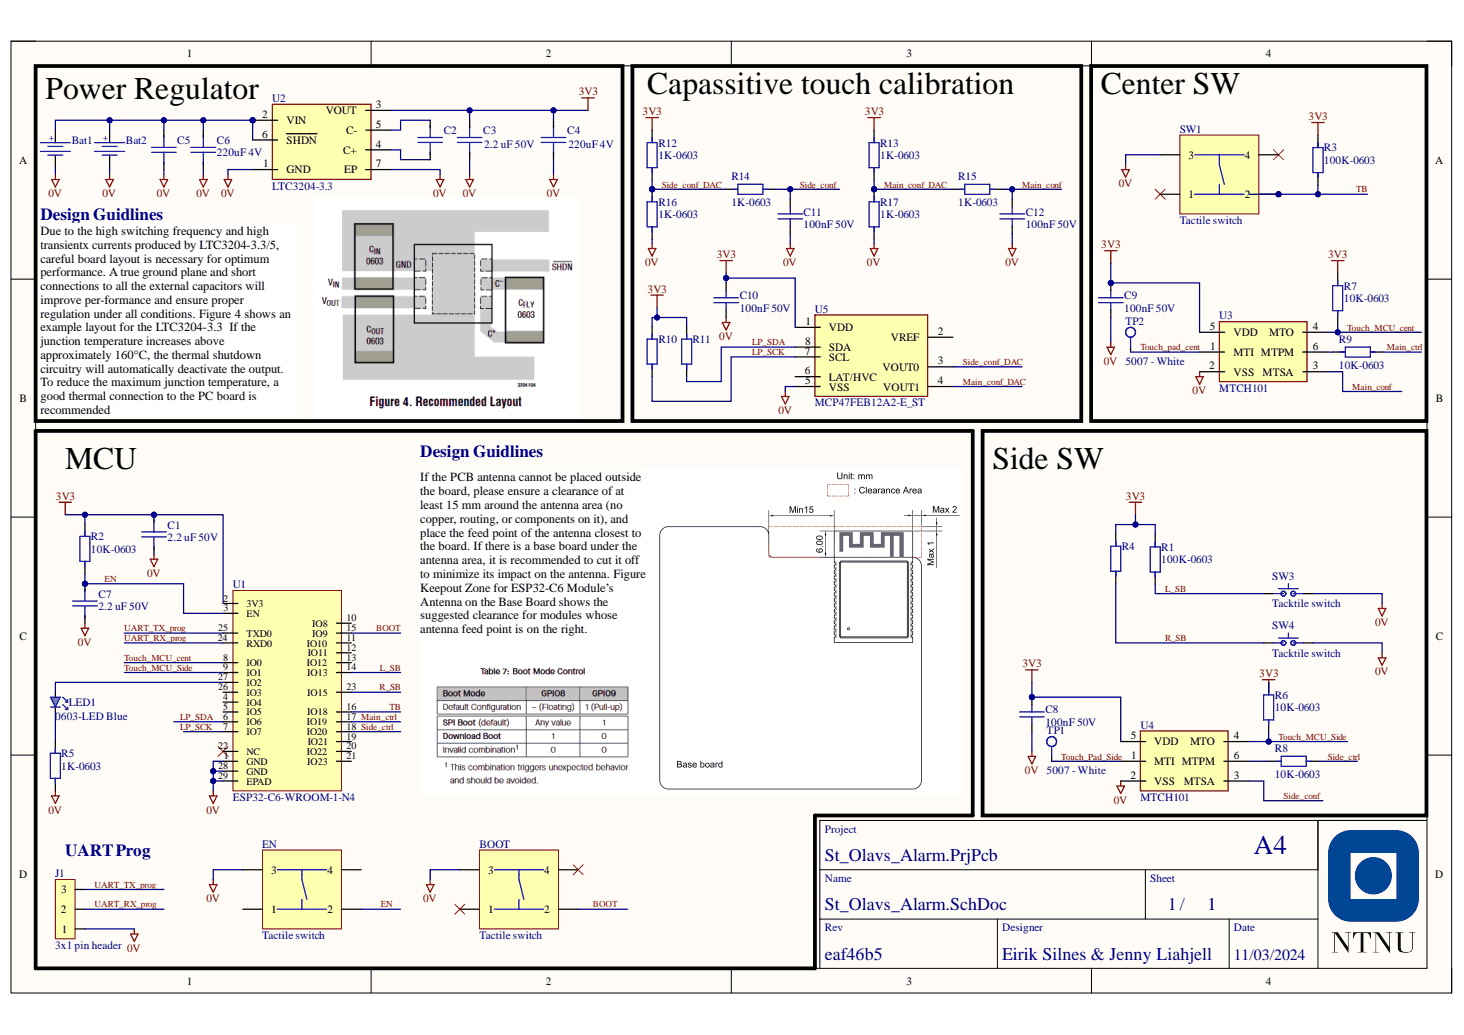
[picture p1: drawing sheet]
# Altium project St_Olavs_Alarm.PrjPcb
ProjectEngineer: Eirik Silnes & Jenny Liahjell
1 sheet, 45 parts. Net scope: strictly hierarchical (ports join the sheet entries above them; power ports are local).
Board file: St_Olavs_Alarm.PcbDoc

## Sheet St_Olavs_Alarm.SchDoc
size 292 x 193 mm; SheetNumber: 1; SheetTotal: 1

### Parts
Bat1  Bat Holder L-KLS5-CR2032-23-B1  [L-KLS5-CR2032-23-B1]  (value not drawn)
Bat2  Bat Holder L-KLS5-CR2032-23-B1  [L-KLS5-CR2032-23-B1]  (value not drawn)
BOOT  Tactile switch  [TE connectivity part no. 2-1437565-8]
C1  2.2 uF 50V  [0603 Capacitor]
C2  2.2 uF 50V  [0603 Capacitor]  (value not drawn)
C3  2.2 uF 50V  [0603 Capacitor]
C4  220uF 4V  [1206 CAPC3216X190N]
C5  220uF 4V  [1206 CAPC3216X190N]  (value not drawn)
C6  220uF 4V  [1206 CAPC3216X190N]
C7  2.2 uF 50V  [0603 Capacitor]
C8  100nF 50V  [0603 Capacitor]
C9  100nF 50V  [0603 Capacitor]
C10  100nF 50V  [0603 Capacitor]
C11  100nF 50V  [0603 Capacitor]
C12  100nF 50V  [0603 Capacitor]
EN  Tactile switch  [TE connectivity part no. 2-1437565-8]
J1  3x1 pin header  [Pin Header 1x3 TH Pitch 2.54mm]
LED1  0603-LED Blue  [0603-Diode LED, Blue]
R1  100K-0603  [0603 RESISTOR]
R2  10K-0603  [0603 RESISTOR]
R3  100K-0603  [0603 RESISTOR]
R4  100K-0603  [0603 RESISTOR]  (value not drawn)
R5  1K-0603  [0603 RESISTOR]
R6  10K-0603  [0603 RESISTOR]
R7  10K-0603  [0603 RESISTOR]
R8  10K-0603  [0603 RESISTOR]
R9  10K-0603  [0603 RESISTOR]
R10  10K-0603  [0603 RESISTOR]  (value not drawn)
R11  10K-0603  [0603 RESISTOR]  (value not drawn)
R12  1K-0603  [0603 RESISTOR]
R13  1K-0603  [0603 RESISTOR]
R14  1K-0603  [0603 RESISTOR]
R15  1K-0603  [0603 RESISTOR]
R16  1K-0603  [0603 RESISTOR]
R17  1K-0603  [0603 RESISTOR]
SW1  Tactile switch  [430182080816]
SW3  Tacktile switch  [KSS241GLFS]
SW4  Tacktile switch  [KSS241GLFS]
TP1  5007 - White  [5006-Footprint-1]
TP2  5007 - White  [5006-Footprint-1]
U1  ESP32-C6-WROOM-1-N4  [ESP32-C6-WROOM-1-N4-Footprint-1]
U2  LTC3204-3.3  [LTC3204]
U3  MTCH101  [SOT95P270X145-6N]
U4  MTCH101  [SOT95P270X145-6N]
U5  MCP47FEB12A2-E_ST  [SOP65P640X120-8N]

### Blocks framed on the sheet
Power Regulator: Bat1 Bat2 C2-C6 U2
Capassitive touch calibration: C10-C12 R10-R17 U5
Center SW: C9 R3 R7 R9 SW1 TP2 U3
MCU: BOOT C1 C7 EN J1 LED1 R2 R5 U1
Side SW: C8 R1 R4 R6 R8 SW3 SW4 TP1 U4

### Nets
0V: Bat1.2 Bat2.2 BOOT.3 C1.1 C3.1 C4.2 C5.2 C6.2 C7.1 C8.2 C9.2 C10.2 C11.2 C12.2 EN.3 J1.1 R5.1 R16.1 R17.2 SW1.3 SW3.2 SW4.2 U1.1(GND) U1.28(GND) U1.29(EPAD) U2.1(GND) U2.7(EP) U3.2(VSS) U4.2(VSS) U5.5(VSS)
3V3: C1.2 C3.2 C4.1 C8.1 C9.1 C10.1 R1.2 R2.2 R3.2 R4.2 R6.2 R7.2 R10.2 R11.2 R12.2 R13.1 U1.2(3V3) U2.3(VOUT) U3.5(VDD) U4.5(VDD) U5.1(VDD)
BOOT: BOOT.2 U1.15(IO9)
EN: C7.2 EN.2 R2.1 U1.3(EN)
L_SB: R1.1 SW3.1 U1.4(IO4)
LP_SCK: R10.1 U1.7(IO7) U5.7(SCL)
LP_SDA: R11.1 U1.6(IO6) U5.8(SDA)
Main_conf: C12.1 R15.1 U3.3(MTSA)
Main_conf_DAC: R13.2 R15.2 R17.1 U5.4(VOUT1)
Main_ctrl: R9.1 U1.17(IO19)
R_SB: R4.1 SW4.1 U1.26(IO3)
Side_conf: C11.1 R14.2 U4.3(MTSA)
Side_conf_DAC: R12.1 R14.1 R16.2 U5.3(VOUT0)
Side_ctrl: R8.2 U1.18(IO20)
TB: R3.1 SW1.2 U1.27(IO2)
Touch_MCU_cent: R7.1 U1.5(IO5) U3.4(MTO)
Touch_MCU_Side: R6.1 U1.9(IO1) U4.4(MTO)
Touch_pad_cent: TP2.1 U3.1(MTI)
Touch_Pad_Side: TP1.1 U4.1(MTI)
UART_RX_prog: J1.2 U1.24(RXD0)
UART_TX_prog: J1.3 U1.25(TXD0)
NetBat1_1: Bat1.1 Bat2.1 C5.1 C6.1 U2.2(VIN) U2.6(~{SHDN})
NetC2_1: C2.1 U2.4(C+)
NetC2_2: C2.2 U2.5(C-)
NetLED1_1: LED1.1(A) U1.21(IO23)
NetLED1_2: LED1.2(K) R5.2
NetR8_1: R8.1 U4.6(MTPM)
NetR9_2: R9.2 U3.6(MTPM)

Not connected (* = marked no-connect by the designer): BOOT 1* 4*; EN 1 4; SW1 1* 4*; U1 8(IO0) 10(IO8) 11(IO10) 12(IO11) 13(IO12) 14(IO13) 16(IO18) 19(IO21) 20(IO22) 22(NC)* 23(IO15); U5 2(VREF) 6(LAT/HVC)

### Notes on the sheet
- Design Guidlines
- Due to the high switching frequency and high transientx currents produced by LTC3204-3.3/5, careful board layout is necessary for optimum performance. A true ground plane and short connections to all the external capacitors will improve per-formance and ensure proper regulation under all conditions. Figure 4 shows an example layout for the LTC3204-3.3  If the junction temperature increases above approximately 160°C, the thermal shutdown circuitry will automatically deactivate the output. To reduce the maximum junction temperature, a good thermal connection to the PC board is recommended
- If the PCB antenna cannot be placed outside the board, please ensure a clearance of at least 15 mm around the antenna area (no copper, routing, or components on it), and place the feed point of the antenna closest to the board. If there is a base board under the antenna area, it is recommended to cut it off to minimize its impact on the antenna. Figure Keepout Zone for ESP32-C6 Module’s Antenna on the Base Board shows the suggested clearance for modules whose antenna feed point is on the right.
- (near J1) UART Prog
